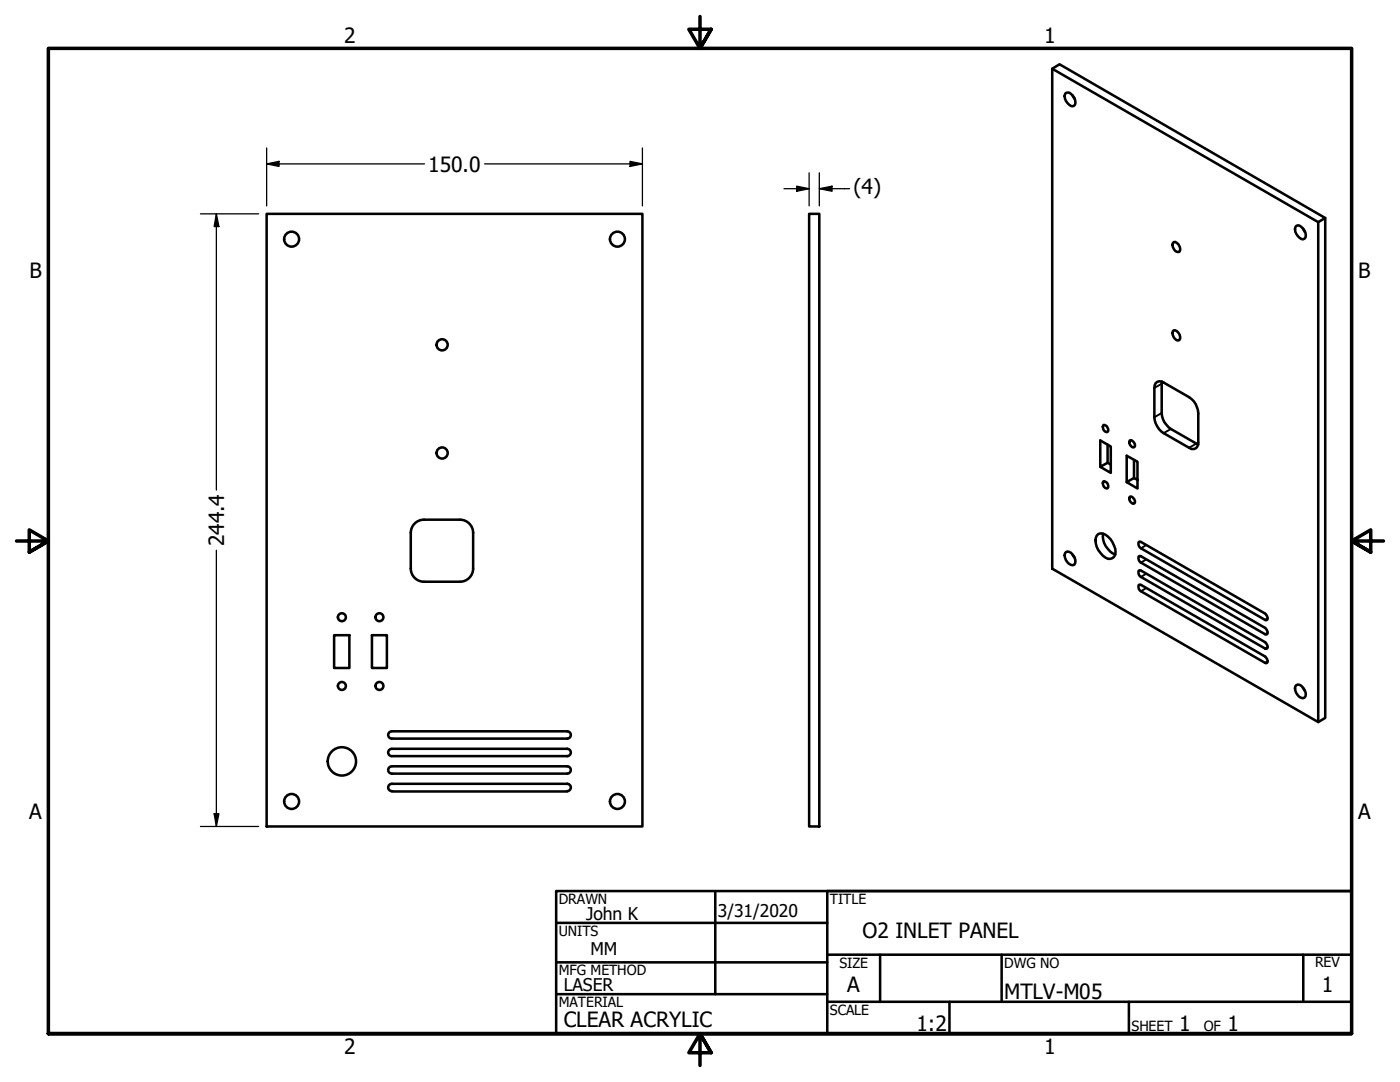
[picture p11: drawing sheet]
<svg xmlns="http://www.w3.org/2000/svg" width="279mm" height="216mm" viewBox="0 0 279 216" stroke-linecap="round" stroke-linejoin="round" font-family="sans-serif">
<!-- layer: Visible (ANSI) -->
<g fill="none" stroke="#000" stroke-width=".51">
<path d="M210 13.7l53.1 30.6v99.8l-53.1-30.6zM210 13.7l1.5-.9 53 30.7-1.4 .8M212.7 18.5a1.62 1.62 0 0 1 1.9 1.5 .82 .82 0 0 1-.5 1.2 1.92 1.92 0 0 1-1.4-2.7zM214.1 19l.4 .7M53.2 42.7h75v122.2h-75zM161.5 42.7h2v122.2h-2zM234.1 48.5l.2-.2a1.32 1.32 0 0 1 1.1 1.9 1.23 1.23 0 0 1-1.3-1.7zM258.7 45.1a1.01 1.01 0 0 1 1.3 .5 1.63 1.63 0 0 1 .3 2 1.01 1.01 0 0 1-1.3-.5 1.63 1.63 0 0 1-.3-2zM260 45.6l.4 .7M264.5 43.5v99.8l-1.4 .8M230.6 76.5a1.13 1.13 0 0 1 1.6-.2l5.1 2.9a3.9 3.9 0 0 1 1.8 3.3v5.8a1.11 1.11 0 0 1-.5 1.2 1.11 1.11 0 0 1-1.3-.2l-5.1-2.9a4.1 4.1 0 0 1-1.8-3.2v-5.8zM231.9 76.1l-.1 6.3a3.9 3.9 0 0 0 1.9 3.2l5.4 3.1"/>
<path d="M234.1 66.1l.2-.2a1.38 1.38 0 0 1 1.1 1.9 .8 .8 0 0 1-1.1-.5l-.3-.8zM220.2 96.1l.1-.1a.96 .96 0 0 1 .7 1.4 .9 .9 0 0 1-.8-1.3zM220.3 84.8a.99 .99 0 0 1 .7 1.4 .86 .86 0 0 1-.8-.5 .86 .86 0 0 1 .1-.9zM221 88.7v3.6M221.7 92.7l-.7-.4-1.4 .9v-5.3l2.1 1.2v5.3l-2.1-1.2M225.4 87.9l.2-.1a.99 .99 0 0 1 .8 1.4 .96 .96 0 0 1-1-1.3zM225.4 99.2l.2-.1a.99 .99 0 0 1 .8 1.4 .96 .96 0 0 1-1-1.3zM226.3 91.8v3.6M227 95.8l-.7-.4-1.4 .8 2.1 1.3v-5.4l-2.1-1.2v5.3M84.6 103.7a2.64 2.64 0 0 0-2.6 2.6v7.1a2.64 2.64 0 0 0 2.6 2.7M84.6 116.1h7.2M84.6 103.7h7.2"/>
<path d="M91.8 103.7a2.64 2.64 0 0 1 2.6 2.6v7.2a2.64 2.64 0 0 1-2.6 2.6M212.7 110.2a1.01 1.01 0 0 1 1.4 .5 1.63 1.63 0 0 1 .3 2 1.74 1.74 0 0 1-1.7-2.5zM214.1 110.7l.4 .6M219.2 106.6a2.45 2.45 0 0 1 2.8 1.5 2.84 2.84 0 0 1 .3 3 1.43 1.43 0 0 1-2.2-.2 3.6 3.6 0 0 1-1.2-4zM220.2 106.5a3.9 3.9 0 0 0 2.4 4.1M227.3 113.9h.4l25 14.4a.67 .67 0 0 1 0 1.2l-25-14.4a1.02 1.02 0 0 1-.4-1.2zM227.3 108.1h.4l25 14.5a.67 .67 0 0 1 0 1.2l-25-14.4a1.02 1.02 0 0 1-.4-1.3zM227.3 116.7h.4l25 14.5a.67 .67 0 0 1 0 1.1l-25-14.3a1.02 1.02 0 0 1-.4-1.3zM227.3 111h.4l25 14.5a.67 .67 0 0 1 0 1.1l-25-14.3a1.02 1.02 0 0 1-.4-1.3zM66.7 126.7h3v6.6h-3zM74.2 126.7h3v6.6h-3zM258.7 136.7a1.01 1.01 0 0 1 1.3 .5 1.56 1.56 0 0 1 .3 2 1.51 1.51 0 0 1-1.8-1.4v-.8z"/>
<path d="M260 137.2l.4 .7M78.2 152.9a.73 .73 0 0 0-.7 .7 .73 .73 0 0 0 .7 .8M78.2 145.9a.73 .73 0 0 0-.7 .8 .73 .73 0 0 0 .7 .7M78.2 156.4a.73 .73 0 0 0-.7 .7 .73 .73 0 0 0 .7 .8M78.2 149.4a.73 .73 0 0 0-.7 .7 .73 .73 0 0 0 .7 .8M78.2 156.4h35a.73 .73 0 0 1 .7 .7 .73 .73 0 0 1-.7 .8M78.2 152.9h35a.73 .73 0 0 1 .7 .7 .73 .73 0 0 1-.7 .8h-35M78.2 149.4h35a.73 .73 0 0 1 .7 .7 .73 .73 0 0 1-.7 .8h-35M78.2 145.9h35a.73 .73 0 0 1 .7 .8 .73 .73 0 0 1-.7 .7h-35M78.2 157.9h35"/>
<circle cx="58.2" cy="47.7" r="1.49"/>
<circle cx="123.2" cy="47.7" r="1.49"/>
<circle cx="88.2" cy="68.8" r="1.11"/>
<circle cx="88.2" cy="90.4" r="1.11"/>
<circle cx="68.2" cy="123.2" r=".79"/>
<circle cx="68.2" cy="136.9" r=".79"/>
<circle cx="75.7" cy="123.2" r=".79"/>
<circle cx="75.7" cy="136.9" r=".79"/>
<circle cx="58.2" cy="159.9" r="1.49"/>
<circle cx="68.2" cy="151.9" r="2.83"/>
<circle cx="123.2" cy="159.9" r="1.49"/>
</g>
<!-- layer: Visible Narrow (ANSI) -->
<path d="M231.8 76.6l-1.4 .8M231.8 82.4l-1.4 .8M233.7 85.6l-1.5 .8M238.8 88.5l-1.5 .8M228.7 114.5l-1 .6M228.7 108.8l-1 .6M228.7 117.3l-1 .7M228.7 111.6l-1 .7M253 129.1l-.5 .3M253 123.4l-.5 .3M253 132l-.5 .3M253 126.2l-.5 .4" fill="none" stroke="#000" stroke-width=".38"/>
<!-- layer: Border (ANSI) -->
<path d="M139.7 3.3v6.4l-2.2-3.9h4.4l-2.2 3.9 2.2-3.9M3.3 107.9h6.4l-3.9-2.2v4.5l3.9-2.3-3.9 2.3M276.1 107.9h-6.4l3.9-2.2v4.5l-3.9-2.3 3.9 2.3M9.7 206.2v-196.5h260v196.5h-260h260M141.9 210.1l-2.2-3.9 2.2 3.9h-4.4l2.2-3.9v6.4" fill="none" stroke="#000" stroke-width=".7"/>
<!-- layer: Title (ANSI) -->
<g fill="none" stroke="#000" stroke-width=".51">
<path d="M111 177.8h158.7v28.4h-158.7zM142.7 177.8v20.6M269.7 177.8h-104.6v28.4M111 184.1h54.1M111 192h54.1M111 198.4h54.1M165.1 190.5h104.6M165.1 199.9h104.6M175.6 190.5v9.4M189.5 199.9v6.3M199.9 190.5v9.4M225.3 199.9v6.3"/>
<path d="M260.1 190.5v9.4"/>
</g>
<!-- layer: Dimension (ANSI) -->
<g fill="none" stroke="#000" stroke-width=".25">
<path d="M53.2 32.7l2.5-.5v1zM53.2 32.7h31.5M53.2 29.5v11.6M96.7 32.7h31.5M125.7 32.2l2.5 .5-2.5 .5zM128.2 29.5v11.6M156.5 37.7h5M159 37.1l2.5 .6-2.5 .5zM161.5 34.5v6.6M163.5 37.7l2.6-.6v1.1zM163.5 37.7h6M163.5 34.5v6.6"/>
<path d="M40 42.7h11.6M43.2 42.7l.5 2.5h-1zM43.2 42.7v55.1M43.2 109.8v55.1M40 164.9h11.6M42.7 162.4h1l-.5 2.5z"/>
</g>
<g fill="#000">
<path d="M53.2 32.7l2.5-.5v1z" fill-rule="evenodd"/>
<path d="M125.7 32.2l2.5 .5-2.5 .5z" fill-rule="evenodd"/>
<path d="M159 37.1l2.5 .6-2.5 .5z" fill-rule="evenodd"/>
<path d="M163.5 37.7l2.6-.6v1.1z" fill-rule="evenodd"/>
<path d="M43.2 42.7l.5 2.5h-1z" fill-rule="evenodd"/>
<path d="M42.7 162.4h1l-.5 2.5z" fill-rule="evenodd"/>
</g>
<g font-size="4.2">
<text x="68.7" y="8.6">2</text>
<text x="208.4" y="8.6">1</text>
<text x="85.5" y="34.2">150.0</text>
<text x="170.3" y="38.8">(4)</text>
<text x="5.9" y="55.5">B</text>
<text x="271.1" y="55.5">B</text>
<text x="44.8" y="109" transform="rotate(-90 44.8 109)">244.4</text>
<text x="5.8" y="163.4">A</text>
<text x="271" y="163.4">A</text>
<text x="172.1" y="187.2">O2 INLET PANEL</text>
<text x="169.1" y="198">A</text>
<text x="263.8" y="198">1</text>
<text x="200.4" y="199.3">MTLV-M05</text>
<text x="112.5" y="204.9">CLEAR ACRYLIC</text>
<text x="182.9" y="205.7">1:2</text>
<text x="235.3" y="205.7">1</text>
<text x="245" y="205.7">1</text>
<text x="68.7" y="210.3">2</text>
<text x="208.4" y="210.3">1</text>
</g>
<g font-size="3.5">
<text x="117" y="183.6">John K</text>
<text x="143.3" y="183.1">3/31/2020</text>
<text x="117.9" y="190.6">MM</text>
<text x="112.5" y="197.7">LASER</text>
</g>
<g font-size="2.8">
<text x="111.5" y="180.3">DRAWN</text>
<text x="165.6" y="180.3">TITLE</text>
<text x="111.5" y="186.8">UNITS</text>
<text x="111.5" y="194.6">MFG METHOD</text>
<text x="167.5" y="193.1">SIZE</text>
<text x="200.4" y="193.1">DWG NO</text>
<text x="262.4" y="193">REV</text>
<text x="111.5" y="200.9">MATERIAL</text>
<text x="165.6" y="202.5">SCALE</text>
<text x="225.8" y="205.7">SHEET</text>
<text x="240.2" y="205.7">OF</text>
</g>
</svg>
